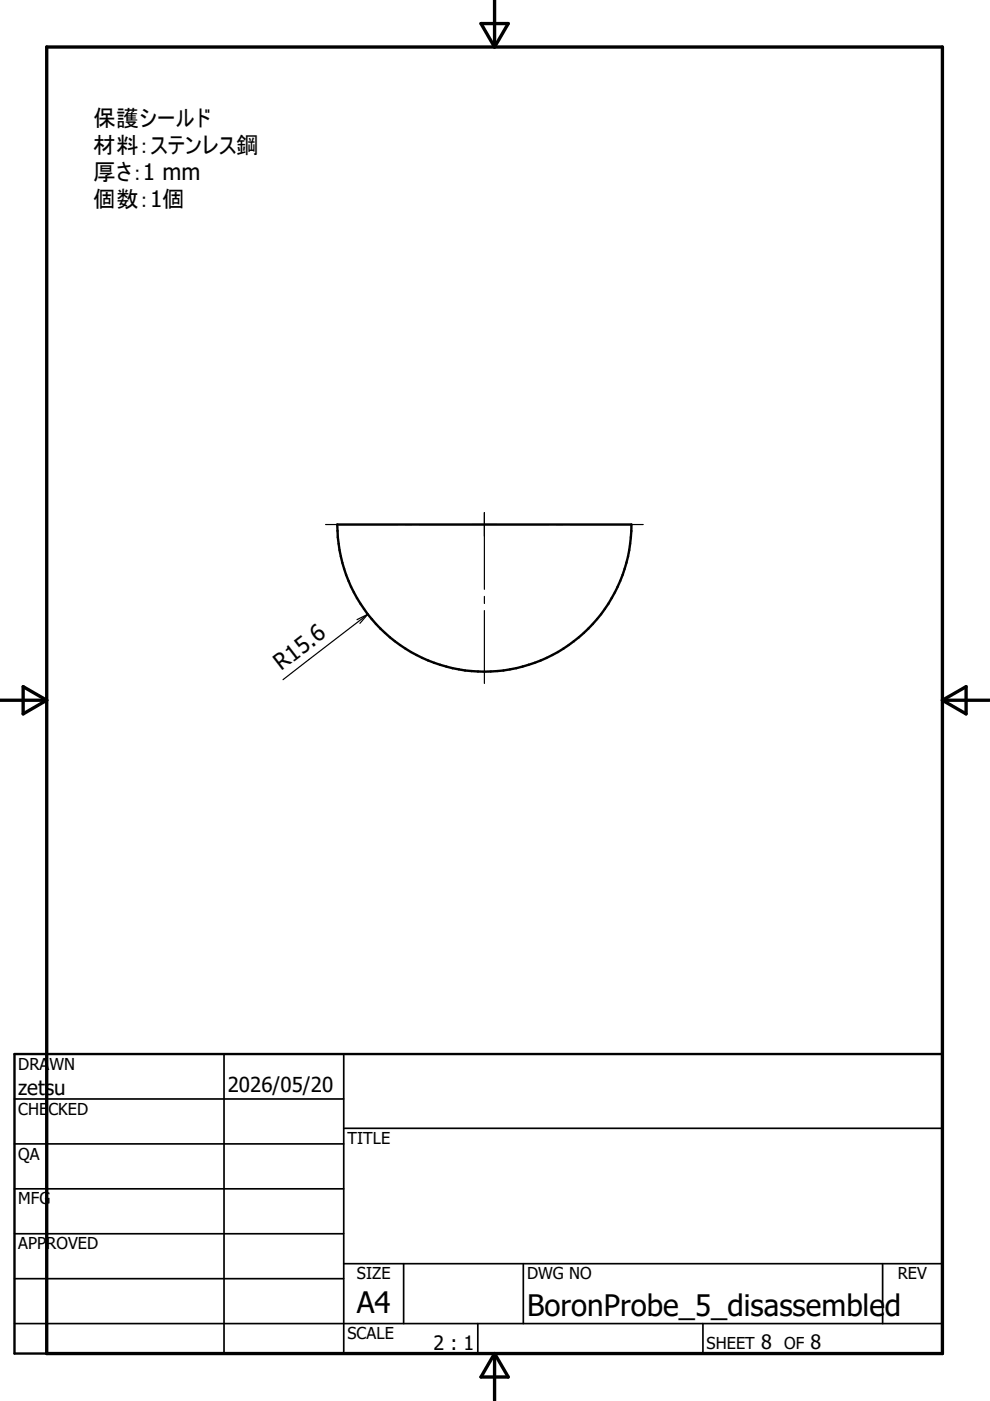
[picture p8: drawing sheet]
<svg xmlns="http://www.w3.org/2000/svg" width="210mm" height="297mm" viewBox="0 0 210 297" stroke-linecap="round" stroke-linejoin="round" font-family="sans-serif">
<path d="M71.5 111.2h62.4a31.2 31.2 0 0 1-31.2 31.2 31.2 31.2 0 0 1-31.2-31.2zM3.1 223.5h196.7v63.5h-196.7z" fill="none" stroke="#000" stroke-width=".51"/>
<path d="M104.9 0v10M9.9 10h189.9v277h-189.9zM102 5h5.8l-2.9 5zM-.1 148.5h10M4.9 145.6l5 2.9-5 2.9zM199.8 148.5h10M199.8 148.5l5-2.9v5.8zM104.9 287v9.9M104.9 287l2.9 5h-5.8z" fill="none" stroke="#000" stroke-width=".71"/>
<g fill="none" stroke="#000" stroke-width=".36">
<path d="M3.1 233h69.8M47.5 223.5v63.5M72.9 239.2h126.9M72.9 223.5v63.5M3.1 242.5h69.8M3.1 252.1h69.8M3.1 261.6h69.8M3.1 271.1h69.8M72.9 267.9h126.9M85.6 267.9v12.7M111 267.9v12.7M187.1 267.9v12.7"/>
<path d="M3.1 280.6h196.7M101.3 280.6v6.4M149 280.6v6.4"/>
</g>
<path d="M69 111.2h15.5M86 111.2h1.5M88.9 111.2h27.5M102.7 108.7v16.2M117.9 111.2h1.5M120.9 111.2h15.5M78 130.2l-18 13.9M78 130.2l-1.7 2M78 130.2l-2.3 1.2M102.7 126.4v1.6M102.7 129.5v15.4" fill="none" stroke="#000" stroke-width=".25"/>
<g font-size="6.3">
<text x="75.6" y="278.4">A4</text>
<text x="111.7" y="278.9">BoronProbe_5_disassembled</text>
</g>
<g font-size="4.8">
<text x="19.8" y="26.7">保護シールド</text>
<text x="19.8" y="32.5">材料：ステンレス鋼</text>
<text x="19.8" y="38.2">厚さ：1 mm</text>
<text x="19.8" y="44">個数：1個</text>
<text x="59.6" y="142.3" transform="rotate(-37 59.6 142.3)">R15.6</text>
</g>
<g font-size="4.4">
<text x="3.9" y="232.2">zetsu</text>
<text x="48.3" y="231.5">2026/05/20</text>
</g>
<g font-size="4.2">
<text x="91.9" y="286.2">2 : 1</text>
<text x="161.4" y="286.1">8</text>
<text x="171.9" y="286.1">8</text>
</g>
<g font-size="3.5">
<text x="3.9" y="226.8">DRAWN</text>
<text x="3.9" y="236.3">CHECKED</text>
<text x="3.9" y="245.9">QA</text>
<text x="73.7" y="242.5">TITLE</text>
<text x="3.9" y="255.4">MFG</text>
<text x="3.9" y="264.9">APPROVED</text>
<text x="75.7" y="271.3">SIZE</text>
<text x="111.7" y="271.3">DWG NO</text>
<text x="190.4" y="271.2">REV</text>
<text x="73.7" y="284">SCALE</text>
<text x="149.8" y="286.1">SHEET</text>
<text x="166.3" y="286.1">OF</text>
</g>
</svg>
